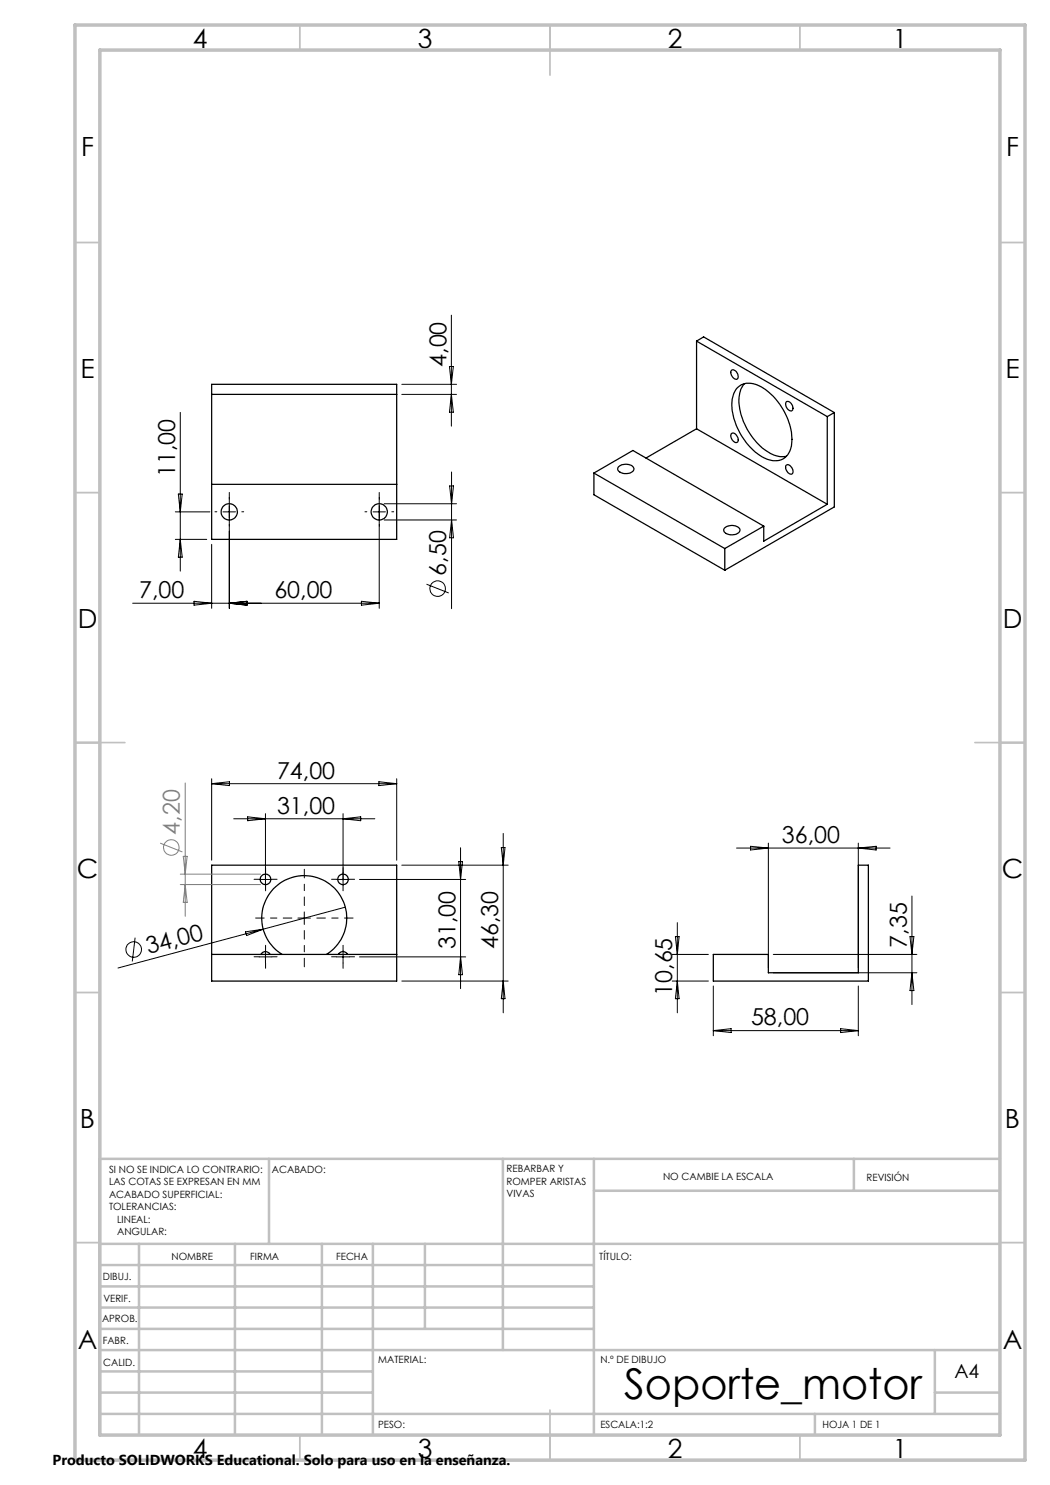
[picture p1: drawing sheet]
<svg xmlns="http://www.w3.org/2000/svg" width="210mm" height="297mm" viewBox="0 0 210 297" stroke-linecap="round" stroke-linejoin="round" font-family="sans-serif">
<g fill="none" stroke="#000" stroke-width=".25">
<path d="M42.3 76.9h37v31h-37zM42.3 78.9h37M139.3 68.2v17.6M139.3 68.2l26.2 15.1M139.3 68.2l1.4-.8 26.2 15.1M146.3 74.1a1.06 1.06 0 0 1 1.3 1.1 .5 .5 0 0 1-.2 .7 .5 .5 0 0 1-.7-.3 1.45 1.45 0 0 1-.4-1.5zM147.3 77.7a3.6 3.6 0 0 1 4.6-.5 12.7 12.7 0 0 1 6.4 12 3.4 3.4 0 0 1-5.2 2.5 12.8 12.8 0 0 1-6.7-11.9l.4-1.1zM148.9 76.7a6.2 6.2 0 0 0-.8 5.6 12.8 12.8 0 0 0 6.8 8.7l1.1 .3h1.3M42.3 96.9h37M118.8 94.6l26.2 15.1M118.8 94.6v4.4l26.2 15M118.8 94.6l7.8-4.5 26.2 15.1"/>
<path d="M123.7 93.4a2.16 2.16 0 0 1 3 .2 1.19 1.19 0 0 1-1.6 1.1 1.34 1.34 0 0 1-1.6-1zM139.3 85.8l26.2 15.1M139.3 85.8l-10.1 5.8M146.2 86.8a.76 .76 0 0 1 1.2 .5 .68 .68 0 0 1 .3 .7 .68 .68 0 0 1-.6 .5 1.53 1.53 0 0 1-.9-1.7zM157.2 93.1a1.02 1.02 0 0 1 1.4 .9 .52 .52 0 0 1-.2 .8 .52 .52 0 0 1-.7-.2 1.3 1.3 0 0 1-.5-1.5zM157.3 80.4a1.18 1.18 0 0 1 1.1 1.7 1.24 1.24 0 0 1-1.1-1.7zM165.5 83.3v17.6M166.9 82.5v18.9l-21.9 12.6M166.9 82.5l-1.4 .8M144.9 105.6a2.2 2.2 0 0 1 3.1 .2 1.24 1.24 0 0 1-1.7 1.2 1.33 1.33 0 0 1-1.6-1.1zM145 109.7v4.3M152.8 105.2l-7.8 4.5"/>
<path d="M165.5 100.9l-12.7 7.3v-3M42.3 173h37v23.2h-37zM42.3 190.9h37M52.2 190.9a1.03 1.03 0 0 1 .9-.6 1.03 1.03 0 0 1 .9 .6M56.4 190.9a8.5 8.5 0 0 1-2-12.8 8.5 8.5 0 0 1 12.9 0 8.5 8.5 0 0 1-2 12.8M67.7 190.9a1.06 1.06 0 0 1 1.8 0M142.7 190.9h11v3.7h18v-21.6h2v23.2h-31z"/>
<circle cx="45.9" cy="102.4" r="1.63"/>
<circle cx="75.8" cy="102.4" r="1.63"/>
<circle cx="53.1" cy="175.9" r="1.05"/>
<circle cx="68.6" cy="175.9" r="1.04"/>
</g>
<g fill="none" stroke="#000" stroke-width=".2">
<path d="M80.4 76.9h10.9M80.4 78.9h10.9M89.9 73.3h.8l-.4 3.6zM90.3 63v22.2M90.3 78.9l.4 3.5h-.8zM35.7 98.8h.7l-.3 3.6zM36.1 82.5v31.7M45.9 98.5v23.2M75.8 98.5v23.2M89.9 97.2h.8l-.4 3.5zM90.3 94.4v27.3M35.1 102.4h6.9"/>
<path d="M35.1 107.9h6.2M36.1 107.9l.3 3.5h-.7zM42.3 108.9v12.8M44.6 102.4h2.5M74.6 102.4h2.5M76.8 104h14.5M76.8 100.7h14.5M85.3 116.8l4.4 1.8M90.3 104l.4 3.6h-.8zM26.5 120.6h49.3M38.8 120.3l3.5 .3-3.5 .4zM45.9 120.6l3.5-.3v.7z"/>
<path d="M72.3 120.3l3.5 .3-3.5 .4zM42.3 155.7v16.3M42.3 156.7h37M42.3 156.7l3.6-.4v.8zM75.8 156.3l3.5 .4-3.5 .4zM79.3 155.7v16.3M46.7 163.8h28.3M49.5 163.4l3.6 .4-3.6 .3zM51.9 175.9h2.5M53.1 162.7v14.4M67.3 175.9h2.5M68.6 162.7v14.4"/>
<path d="M68.6 163.8l3.5-.4v.7zM71.9 175.9h21.2M80.4 173h21.2M91.8 172.3h.7l-.4 3.6zM92.1 169.5v28.2M100.3 169.5h.7l-.4 3.5zM100.6 166.7v35.9M147.3 169.6h30.7M150.1 169.3l3.6 .3-3.6 .4zM153.7 168.6v25M171.7 168.6v25M171.7 169.6l3.5-.3v.7z"/>
<path d="M182.4 179.2v21.7M27 187.5l-.5 4.8M49.1 186.4l3.5-.6-3.3 1.3zM51.9 191.4h2.5M52.6 185.8l-29 7.8M53.1 190.1v2.5M59.6 183.6h2.5M60.9 182.4v2.5M67.3 191.4h2.5M68.6 190.1v2.5M69.1 181.4l-16.5 4.4M71.9 191.4h21.2"/>
<path d="M80.4 196.2h21.2M92.1 191.4l.4 3.5h-.7zM100.6 196.2l.4 3.5h-.7zM134.4 196.2h7.3M134.4 190.9h7.3M135.1 187.3h.7l-.3 3.6zM135.5 184.5v18.1M135.5 196.2l.3 3.5h-.7zM142.7 197.2v9.9M154.7 190.9h28.7M154.7 194.6h28.7M171.7 197.2v9.9"/>
<path d="M182 187.3h.8l-.4 3.6zM182.4 194.6l.4 3.5h-.8zM142.7 206.1h29M142.7 206.1l3.5-.4v.8zM168.1 205.7l3.6 .4-3.6 .4z"/>
<circle cx="87.5" cy="117.7" r="1.56"/>
<circle cx="26.7" cy="189.9" r="1.56"/>
</g>
<g fill="none" stroke="#808080" stroke-width=".2">
<path d="M37 156.6v26.7M32 168.6l4.5 1.8M36.1 174.8h16M36.1 176.9h16M36.7 171.3h.7l-.4 3.5zM37 176.9l.4 3.6h-.7z"/>
<circle cx="34.3" cy="169.5" r="1.56"/>
</g>
<g fill="none" stroke="#000" stroke-width=".2" stroke-dasharray="15.2 1.3 1.3 1.3">
<path d="M45.9 99.9v-.4M75.9 99.9v-.4M43.4 102.4h-.4M45.9 104.9v.3M48.4 102.4h.3M73.4 102.4h-.4M75.9 104.9v.3M78.4 102.4h.3M51.9 175.9h-1.1M53.1 174.6v-1M53.1 177.1v1.1M54.4 175.9h1"/>
<path d="M67.4 175.9h-1.1M68.6 174.6v-1M68.6 177.1v1.1M69.9 175.9h1M51.9 191.4h-1.1M53.1 190.1v-1M53.1 192.6v1.1M54.4 191.4h1M67.4 191.4h-1.1M68.6 190.1v-1M68.6 192.6v1.1M69.9 191.4h1"/>
</g>
<path d="M58.4 183.6h-7.3M60.9 181.1v-7.2M60.9 186.1v7.3M63.4 183.6h7.2" fill="none" stroke="#000" stroke-width=".2" stroke-dasharray="15.2 1.3 1.3 1.3" stroke-dashoffset="13.5"/>
<g fill="none" stroke="#c0c0c0" stroke-width=".35">
<path d="M60 5v5M110 5v10M160 5v5M15 48.5h5M200 48.5h5M15 98.5h5M200 98.5h5M15 148.5h10M195 148.5h10M15 198.5h5M200 198.5h5M15 248.5h5"/>
<path d="M200 248.5h5M60 287v5M110 282v10M160 287v5"/>
</g>
<g fill="none" stroke="#c0c0c0" stroke-width=".5">
<path d="M53.8 231.8v17M100.6 231.8v38.2M118.8 231.8v55.2M118.8 238.2h81.2M170.8 231.8v6.4M200 231.8h-180v55.2M20 248.8h180M20 257.3h98.8M20 253h98.8M27.8 248.8v38.2M47 248.8v38.2M64.4 248.8v38.2"/>
<path d="M74.6 248.8v38.2M85 248.8v17M20 265.8h98.8M20 261.5h98.8M20 278.5h54.6M20 274.3h54.6M20 270h180M187 278.5h13M187 270v12.8M20 282.8h180M163 282.8v4.2"/>
</g>
<path d="M15 5h190v287h-190zM20 10h180v277h-180z" fill="none" stroke="#c0c0c0" stroke-width=".7"/>
<text font-size="8.5" x="124.8" y="279.7">Soporte_motor</text>
<g font-size="5.3">
<text x="38.5" y="9.5">4</text>
<text x="83.5" y="9.5">3</text>
<text x="133.6" y="9.5">2</text>
<text x="178.6" y="9.5">1</text>
<text x="16.2" y="31.3">F</text>
<text x="201.2" y="31.3">F</text>
<text x="16.1" y="75.5">E</text>
<text x="201.1" y="75.5">E</text>
<text x="15.5" y="125.5">D</text>
<text x="200.5" y="125.5">D</text>
<text x="15.4" y="175.5">C</text>
<text x="200.4" y="175.5">C</text>
<text x="16" y="225.5">B</text>
<text x="201" y="225.5">B</text>
<text x="15.5" y="269.8">A</text>
<text x="200.5" y="269.8">A</text>
<text x="38.5" y="291.5">4</text>
<text x="83.5" y="291.5">3</text>
<text x="133.6" y="291.5">2</text>
<text x="178.6" y="291.5">1</text>
</g>
<g font-size="4.7">
<text x="89.3" y="73.4" transform="rotate(-90 89.3 73.4)">4,00</text>
<text x="35.1" y="95.4" transform="rotate(-90 35.1 95.4)">11,00</text>
<text x="27.8" y="119.6">7,00</text>
<text x="54.9" y="119.6">60,00</text>
<text x="89.3" y="115.1" transform="rotate(-90 89.3 115.1)">6,50</text>
<text x="55.4" y="155.7">74,00</text>
<text x="55.4" y="162.7">31,00</text>
<text x="156.4" y="168.6">36,00</text>
<text x="29.7" y="190.9" transform="rotate(-15 29.7 190.9)">34,00</text>
<text x="91.1" y="189.8" transform="rotate(-90 91.1 189.8)">31,00</text>
<text x="99.6" y="189.8" transform="rotate(-90 99.6 189.8)">46,30</text>
<text x="181.4" y="189.5" transform="rotate(-90 181.4 189.5)">7,35</text>
<text x="134.5" y="199.2" transform="rotate(-90 134.5 199.2)">10,65</text>
<text x="150.2" y="205.1">58,00</text>
</g>
<text font-size="4.7" fill="#808080" x="36" y="166.9" transform="rotate(-90 36 166.9)">4,20</text>
<text font-size="3.9" x="190.9" y="275.5">A4</text>
<text font-size="2.9" x="10.5" y="292.9">Producto SOLIDWORKS Educational. Solo para uso en la enseñanza.</text>
<g font-size="2">
<text x="21.8" y="234.6">SI NO SE INDICA LO CONTRARIO:</text>
<text x="21.8" y="237.1">LAS COTAS SE EXPRESAN EN MM</text>
<text x="21.8" y="239.6">ACABADO SUPERFICIAL:</text>
<text x="54.4" y="234.6">ACABADO:</text>
<text x="101.3" y="234.5">REBARBAR Y</text>
<text x="101.3" y="237">ROMPER ARISTAS</text>
<text x="101.3" y="239.5">VIVAS</text>
<text x="132.6" y="236">NO CAMBIE LA ESCALA</text>
<text x="173.3" y="236.2">REVISIÓN</text>
<text x="21.8" y="242.1">TOLERANCIAS:</text>
<text x="23.4" y="244.6">LINEAL:</text>
<text x="23.4" y="247.1">ANGULAR:</text>
<text x="34.3" y="252">NOMBRE</text>
<text x="50" y="251.9">FIRMA</text>
<text x="67.2" y="251.9">FECHA</text>
<text x="119.9" y="251.9">TÍTULO:</text>
<text x="20.6" y="256.1">DIBUJ.</text>
<text x="20.7" y="260.3">VERIF.</text>
<text x="20.4" y="264.4">APROB.</text>
<text x="20.5" y="268.8">FABR.</text>
<text x="20.7" y="273.1">CALID.</text>
<text x="75.6" y="272.5">MATERIAL:</text>
<text x="120.1" y="272.5">N.º DE DIBUJO</text>
<text x="75.6" y="285.5">PESO:</text>
<text x="120.1" y="285.6">ESCALA:1:2</text>
<text x="164.5" y="285.6">HOJA 1 DE 1</text>
</g>
</svg>
